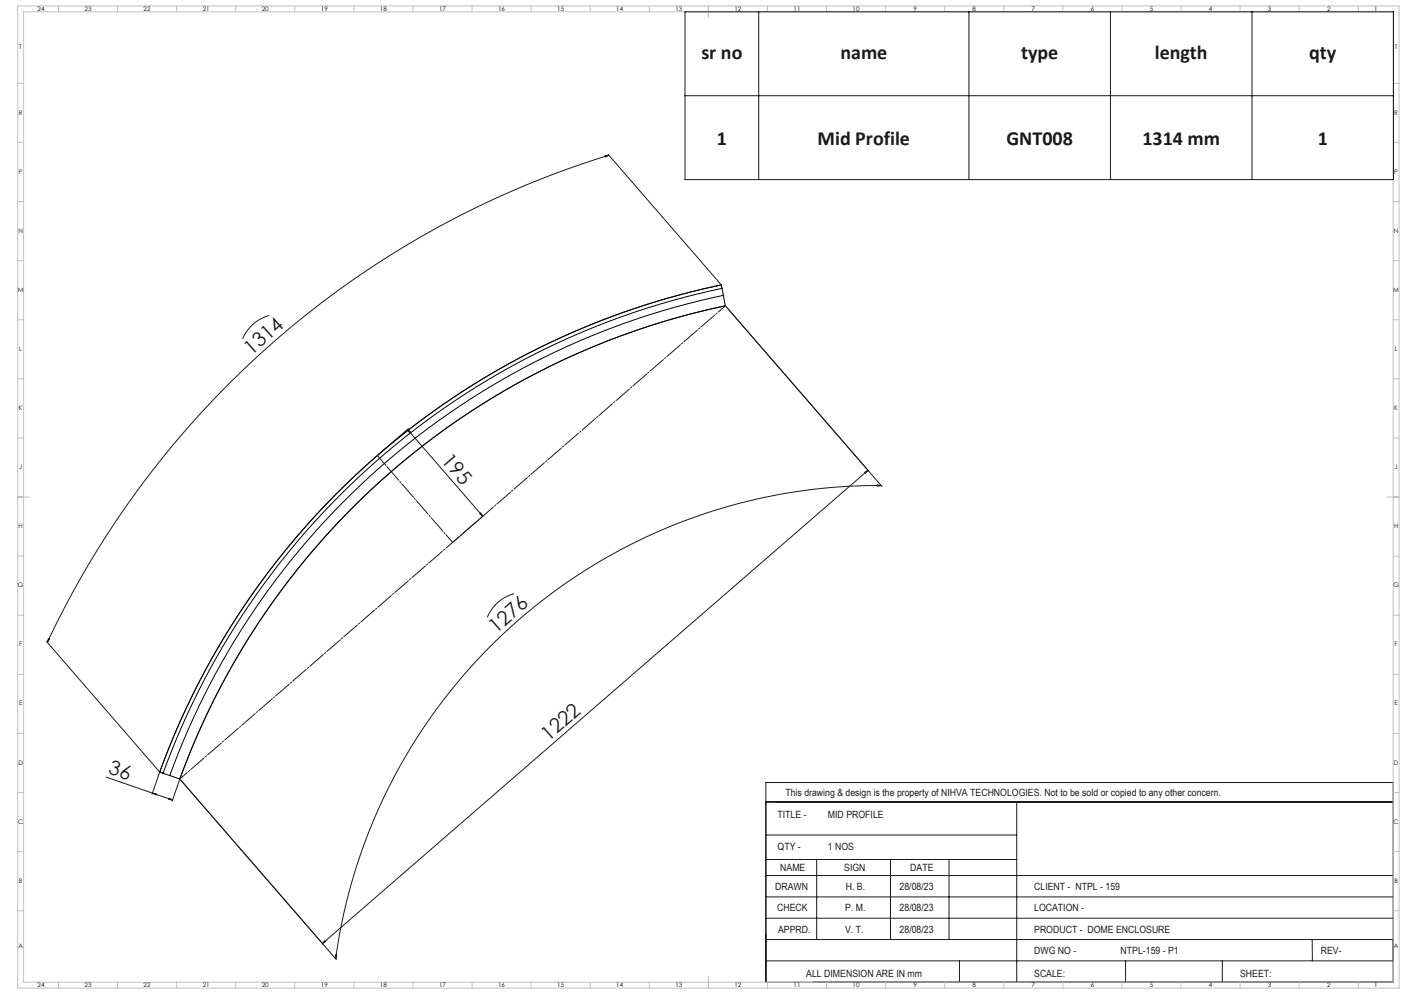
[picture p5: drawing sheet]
<svg xmlns="http://www.w3.org/2000/svg" width="1189mm" height="841mm" viewBox="0 0 1189 841" stroke-linecap="round" stroke-linejoin="round" font-family="sans-serif">
<path d="M648 678v153" fill="none" stroke="#000" stroke-width=".85"/>
<g fill="none" stroke="#191924" stroke-width=".85">
<path d="M580 10h599v142h-599zM642 10v142M820 10v142M940 10v142M1059 10v142M580 81h599M512 132l3-1-3 2zM515 131l95 109M515 131a777 777 0 0 0-475 413M610 241a647 647 0 0 0-475 412M614 259a628 628 0 0 0-462 400M615 259l131 153"/>
<path d="M228 267a34 34 0 0 0-23 20M345 363l2 2v1zM345 363l64 74M346 363l-26 22M732 400l3-2-3 2zM735 398l-462 400M742 410l4 1h-4zM746 411a463 463 0 0 0-462 400M406 435l1-1 2 3zM409 436l-25 22M435 502a34 34 0 0 0-23 20M39 543l96 109"/>
<path d="M41 540l1 1-2 3zM90 657l56 20M135 654l-6 18M153 660l132 152M129 671l3 1v1zM143 675l3 2-3-1zM152 660l-6 18M648 662h531v169h-531zM648 678h531M860 678v153M648 706h212M648 727h212"/>
<path d="M691 727v68M754 727v68M803 727v68M648 759h531M648 741h531M648 777h531M275 796l1 1-3 1zM648 795h531M1110 795l1 18M284 808h1l-1 3zM648 813h531M812 813v18"/>
<path d="M953 813v18M1034 813v18"/>
</g>
<g fill="none" stroke="#c0c0c0" stroke-width=".85">
<path d="M15 5h1169v831h-1169zM20 10h1159v821h-1159zM49 5v5M99 5v5M149 5v5M199 5v5M249 5v5M299 5v5M349 5v5M399 5v5M449 5v5M499 5v5"/>
<path d="M549 5v5M599 5v10M649 5v5M699 5v5M749 5v5M799 5v5M849 5v5M899 5v5M949 5v5M999 5v5M1049 5v5M1099 5v5"/>
<path d="M1149 5v5M15 71h5M1179 71h5M15 121h5M1179 121h5M15 171h5M1179 171h5M15 221h5M1179 221h5M15 271h5M1179 271h5M15 321h5"/>
<path d="M1179 321h5M15 371h5M1179 371h5M15 421h10M1174 421h10M15 471h5M1179 471h5M15 521h5M1179 521h5M15 571h5M1179 571h5M15 621h5"/>
<path d="M1179 621h5M15 671h5M1179 671h5M15 721h5M1179 721h5M15 771h5M1179 771h5M49 831v5M99 831v5M149 831v5M199 831v5M249 831v5"/>
<path d="M299 831v5M349 831v5M399 831v5M449 831v5M499 831v5M549 831v5M599 826v10M649 831v5M699 831v5M749 831v5M799 831v5M849 831v5"/>
<path d="M899 831v5M949 831v5M999 831v5M1049 831v5M1099 831v5M1149 831v5"/>
</g>
<path d="M152 659l462-400" fill="none" stroke="#191924" stroke-width=".85" stroke-dasharray="15.2 1.3 1.3 1.3" stroke-dashoffset="6.9"/>
<path d="M383 459l-64-74" fill="none" stroke="#191924" stroke-width=".85" stroke-dasharray="15.2 1.3 1.3 1.3" stroke-dashoffset="6.6"/>
<g fill="#191924">
<path d="M406 435l1-1 2 3zM345 363l2 2v1z"/>
<path d="M275 796l1 1-3 1zM732 400l3-2-3 2z"/>
<path d="M512 132l3-1-3 2zM41 540l1 1-2 3z"/>
<path d="M742 410l4 1h-4zM284 808h1l-1 3z"/>
<path d="M143 675l3 2-3-1zM129 671l3 1v1z"/>
</g>
<path d="M611 244a644 644 0 0 0-473 410M611 244l-1-3a646 646 0 0 0-475 412l3 1M611 244l1 6M612 250l2 9a629 629 0 0 0-462 400l-8-3M612 250a638 638 0 0 0-468 406M138 654l6 2" fill="none" stroke="#000" stroke-width=".85"/>
<g font-size="16.9" fill="#191924">
<text x="594" y="50">sr no</text>
<text x="711" y="50">name</text>
<text x="864" y="50">type</text>
<text x="977" y="50">length</text>
<text x="1108" y="50">qty</text>
<text x="607" y="123">1</text>
<text x="692" y="123">Mid Profile</text>
<text x="852" y="123">GNT008</text>
<text x="967" y="123">1314 mm</text>
<text x="1115" y="123">1</text>
<text x="213" y="301" transform="rotate(-41 213 301)">1314</text>
<text x="373" y="390" transform="rotate(49 373 390)">195</text>
<text x="420" y="536" transform="rotate(-41 420 536)">1276</text>
<text x="464" y="628" transform="rotate(-41 464 628)">1222</text>
<text x="91" y="654" transform="rotate(19 91 654)">36</text>
</g>
<g font-size="8.5" fill="#191924">
<text x="665" y="674">This drawing &amp; design is the property of NIHVA TECHNOLOGIES. Not to be sold or copied to any other concern.</text>
<text x="658" y="692">TITLE -</text>
<text x="701" y="692">MID PROFILE</text>
<text x="658" y="719">QTY -</text>
<text x="701" y="719">1 NOS</text>
<text x="660" y="737">NAME</text>
<text x="714" y="737">SIGN</text>
<text x="770" y="737">DATE</text>
<text x="656" y="753">DRAWN</text>
<text x="716" y="753">H. B.</text>
<text x="761" y="753">28/08/23</text>
<text x="875" y="753">CLIENT - NTPL - 159</text>
<text x="658" y="771">CHECK</text>
<text x="715" y="771">P. M.</text>
<text x="761" y="771">28/08/23</text>
<text x="875" y="771">LOCATION -</text>
<text x="659" y="789">APPRD.</text>
<text x="715" y="789">V. T.</text>
<text x="761" y="789">28/08/23</text>
<text x="875" y="789">PRODUCT - DOME ENCLOSURE</text>
<text x="875" y="807">DWG NO -</text>
<text x="948" y="807">NTPL-159 - P1</text>
<text x="1118" y="807">REV-</text>
<text x="682" y="826">ALL DIMENSION ARE IN mm</text>
<text x="875" y="826">SCALE:</text>
<text x="1049" y="826">SHEET:</text>
</g>
<g font-size="5.3">
<text x="32" y="9">24</text>
<text x="72" y="9">23</text>
<text x="122" y="9">22</text>
<text x="172" y="9">21</text>
<text x="222" y="9">20</text>
<text x="272" y="9">19</text>
<text x="322" y="9">18</text>
<text x="372" y="9">17</text>
<text x="422" y="9">16</text>
<text x="472" y="9">15</text>
<text x="522" y="9">14</text>
<text x="572" y="9">13</text>
<text x="622" y="9">12</text>
<text x="672" y="9">11</text>
<text x="722" y="9">10</text>
<text x="773" y="9">9</text>
<text x="823" y="9">8</text>
<text x="873" y="9">7</text>
<text x="923" y="9">6</text>
<text x="973" y="9">5</text>
<text x="1023" y="9">4</text>
<text x="1073" y="9">3</text>
<text x="1123" y="9">2</text>
<text x="1163" y="9">1</text>
<text x="16" y="42">T</text>
<text x="1180" y="42">T</text>
<text x="16" y="97">R</text>
<text x="1180" y="97">R</text>
<text x="16" y="147">P</text>
<text x="1180" y="147">P</text>
<text x="16" y="197">N</text>
<text x="1180" y="197">N</text>
<text x="15" y="247">M</text>
<text x="1179" y="247">M</text>
<text x="16" y="297">L</text>
<text x="1180" y="297">L</text>
<text x="16" y="347">K</text>
<text x="1180" y="347">K</text>
<text x="16" y="397">J</text>
<text x="1180" y="397">J</text>
<text x="16" y="447">H</text>
<text x="1180" y="447">H</text>
<text x="15" y="497">G</text>
<text x="1179" y="497">G</text>
<text x="16" y="547">F</text>
<text x="1180" y="547">F</text>
<text x="16" y="597">E</text>
<text x="1180" y="597">E</text>
<text x="16" y="647">D</text>
<text x="1180" y="647">D</text>
<text x="15" y="697">C</text>
<text x="1179" y="697">C</text>
<text x="16" y="747">B</text>
<text x="1180" y="747">B</text>
<text x="16" y="802">A</text>
<text x="1180" y="802">A</text>
<text x="32" y="835">24</text>
<text x="72" y="835">23</text>
<text x="122" y="835">22</text>
<text x="172" y="835">21</text>
<text x="222" y="835">20</text>
<text x="272" y="835">19</text>
<text x="322" y="835">18</text>
<text x="372" y="835">17</text>
<text x="422" y="835">16</text>
<text x="472" y="835">15</text>
<text x="522" y="835">14</text>
<text x="572" y="835">13</text>
<text x="622" y="835">12</text>
<text x="672" y="835">11</text>
<text x="722" y="835">10</text>
<text x="773" y="835">9</text>
<text x="823" y="835">8</text>
<text x="873" y="835">7</text>
<text x="923" y="835">6</text>
<text x="973" y="835">5</text>
<text x="1023" y="835">4</text>
<text x="1073" y="835">3</text>
<text x="1123" y="835">2</text>
<text x="1163" y="835">1</text>
</g>
</svg>
